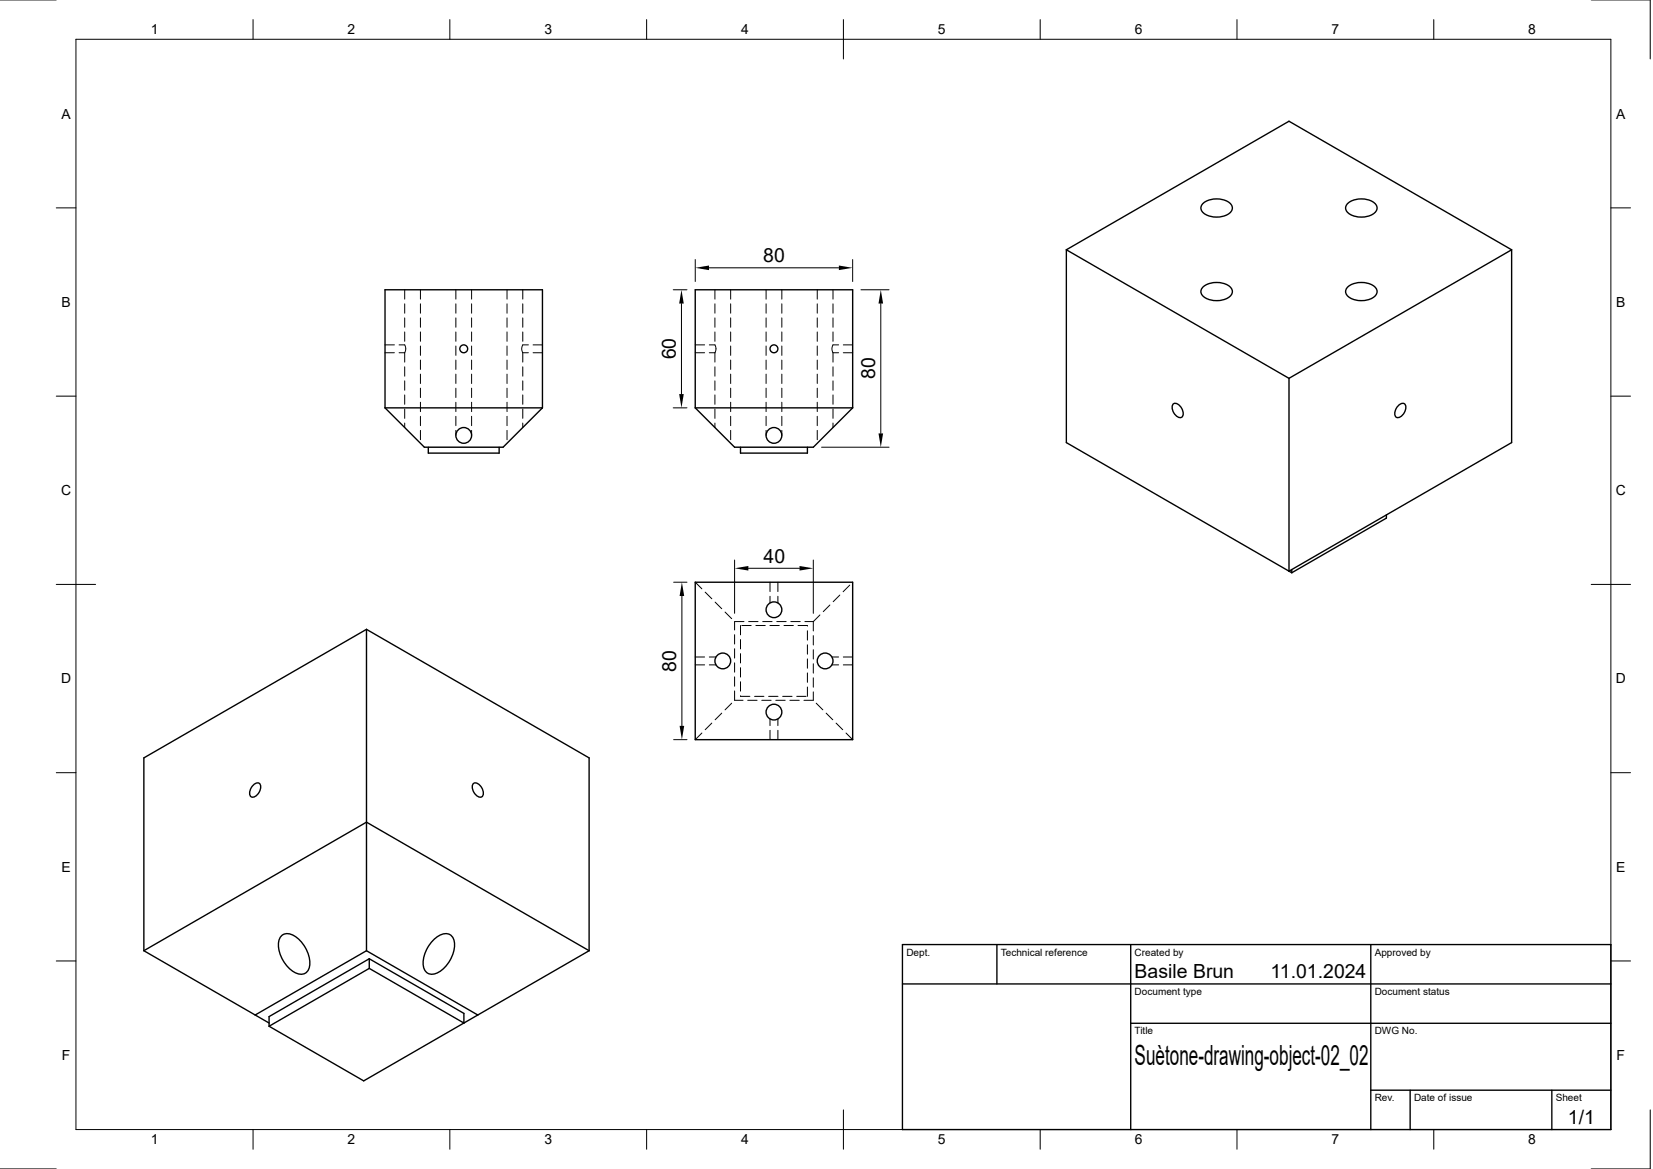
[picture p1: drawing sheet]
<svg xmlns="http://www.w3.org/2000/svg" width="420mm" height="297mm" viewBox="0 0 420 297" stroke-linecap="round" stroke-linejoin="round" font-family="sans-serif">
<!-- layer: BORDER -->
<g fill="none" stroke="#000" stroke-width=".25">
<path d="M19.3 10h390v277h-390zM64.3 5v5M114.3 5v5M164.3 5v5M214.3 5v10M264.3 5v5M314.3 5v5M364.3 5v5M14.3 52.8h5M409.3 52.8h5M14.3 100.6h5M409.3 100.6h5"/>
<path d="M14.3 148.5h10M404.3 148.5h10M14.3 196.3h5M409.3 196.3h5M14.3 244.1h5M409.3 244.1h5M64.3 287v5M114.3 287v5M164.3 287v5M214.3 282v10M264.3 287v5M314.3 287v5"/>
<path d="M364.3 287v5"/>
</g>
<!-- layer: Defpoints -->
<path d="M-.1 0h14.4M404.3 0h15v15M-.1 297h14.4M419.3 282v15h-15" fill="none" stroke="#000" stroke-width=".25"/>
<!-- layer: TITLEBLOCK -->
<path d="M229.3 240h180v47h-180zM253.3 240v10M287.3 240v47M348.3 240v47M229.3 250h180M287.3 260h122M348.3 277h61M358.3 277v10M394.3 277v10" fill="none" stroke="#000" stroke-width=".35"/>
<!-- layer: FD_Dimensions -->
<g fill="none" stroke="#000" stroke-width=".25">
<path d="M171 73.6h3.5M173.1 77.1v23M176.6 65.9v5.6M180.1 68h33M216.6 65.9v5.6M218.7 73.6h7.2M223.8 77.1v33M171 103.6h3.5M208.7 113.6h17.2M171.2 147.9h3.3M173.3 151.4v33M186.6 142.3v13.5"/>
<path d="M190.1 144.4h13M206.6 142.3v13.5M171.2 187.9h3.3"/>
</g>
<path d="M173.1 73.6l.6 3.5h-1.1zM176.6 68l3.5-.5v1.1zM213.1 67.5l3.5 .5-3.5 .6zM223.8 73.6l.6 3.5h-1.2zM172.6 100.1h1.1l-.6 3.5zM223.2 110.1h1.2l-.6 3.5zM173.3 147.9l.5 3.5h-1.1zM186.6 144.4l3.5-.6v1.2zM203.1 143.8l3.5 .6-3.5 .6zM172.7 184.4h1.1l-.5 3.5z" fill="#000"/>
<!-- layer: Visible -->
<g fill="none" stroke="#000" stroke-width=".35">
<path d="M305.8 51.6a5.7 5.7 0 0 1 7 .3 1.68 1.68 0 0 1-.8 2.6 5.7 5.7 0 0 1-6.6-.8 1.51 1.51 0 0 1 .4-2.1zM342.6 51.6a5.7 5.7 0 0 1 7 .3 1.68 1.68 0 0 1-.9 2.6 5.7 5.7 0 0 1-6.5-.8 1.51 1.51 0 0 1 .4-2.1zM270.9 63.5l56.6-32.7 56.6 32.7M270.9 63.5v49l57.3 33M270.9 63.5l56.6 32.6M305.8 72.8a5.7 5.7 0 0 1 7 .4 1.68 1.68 0 0 1-.8 2.5 5.7 5.7 0 0 1-6.6-.7 1.51 1.51 0 0 1 .4-2.2zM342.6 72.8a5.7 5.7 0 0 1 7 .4 1.68 1.68 0 0 1-.9 2.5 5.7 5.7 0 0 1-6.5-.7 1.51 1.51 0 0 1 .4-2.2zM384.1 63.5v49l-56.6 32.6v-49M384.1 63.5l-56.6 32.6M97.8 103.6l10 10h20l10-10M97.8 103.6h40M97.8 103.6v-30h40v30"/>
<path d="M108.8 113.6v1.5h18v-1.5M176.6 103.6l10 10h20l10-10M176.6 103.6v-30h40v30M176.6 103.6h40M188.1 113.6v1.5h17v-1.5M298.2 102.6a2.21 2.21 0 0 1 2.4 2.2 .94 .94 0 0 1-.4 1.2 .94 .94 0 0 1-1.2-.2 2.72 2.72 0 0 1-1-3zM355.2 103.2a1.23 1.23 0 0 1 1.9-.4 2.68 2.68 0 0 1-1.9 3.3 1.12 1.12 0 0 1-.7-1.8zM352.3 130.8v.8l-24.1 13.9M93.1 159.9v81.6M93.1 159.9l56.6 32.7v48.9M93.1 159.9l-56.6 32.7v48.9M176.6 147.9h40v40h-40z"/>
<path d="M328.2 144.7v.8M64.2 199.6a1.23 1.23 0 0 1 1.9-.3 2.68 2.68 0 0 1-1.9 3.2 1.12 1.12 0 0 1-.6-1.8zM120.4 199a2.21 2.21 0 0 1 2.4 2.3 .94 .94 0 0 1-.4 1.2 .94 .94 0 0 1-1.2-.3 2.72 2.72 0 0 1-1.1-2.9zM71.4 237.8a2.71 2.71 0 0 1 3.7 .2 8.4 8.4 0 0 1 3.5 7.8 2.25 2.25 0 0 1-3.5 1.4 8.4 8.4 0 0 1-4.2-8.2zM109.8 239.1a4.1 4.1 0 0 1 4.5-1.6 3.5 3.5 0 0 1 1.1 3.8 7.7 7.7 0 0 1-5.6 6.2 2.28 2.28 0 0 1-2.3-2.4 8.5 8.5 0 0 1 2.3-6zM36.5 241.5l31.9 18.4M93.1 241.5l28.3 16.4M93.1 241.5l-28.3 16.4M93.8 246l24.1 13.9M93.8 243.6l-25.4 14.7v2.4M93.8 246l-25.4 14.7M93.8 243.6v2.4"/>
<path d="M93.8 243.6l24.1 13.9v2.4M117.9 259.9l-25.5 14.7-24-13.9M121.4 257.9l-3.5 2M149.7 241.5l-28.3 16.4M149.7 241.5l-56.6-32.6-56.6 32.6"/>
<circle cx="117.8" cy="88.6" r="1"/>
<circle cx="196.6" cy="88.6" r="1"/>
<circle cx="117.8" cy="110.6" r="2"/>
<circle cx="196.6" cy="110.6" r="2"/>
<circle cx="196.6" cy="154.9" r="2"/>
<circle cx="183.6" cy="167.9" r="2"/>
<circle cx="209.6" cy="167.9" r="2"/>
<circle cx="196.6" cy="180.9" r="2"/>
</g>
<!-- layer: Hidden -->
<g fill="none" stroke="#000" stroke-width=".25" stroke-dasharray="2.4 1.2">
<path d="M102.8 73.6v14M106.8 73.6v39M115.8 73.6v37M119.8 73.6v37M128.8 73.6v39M132.8 73.6v14M181.6 73.6v14M185.6 73.6v39M194.6 73.6v37M198.6 73.6v37M207.6 73.6v39M211.6 73.6v14"/>
<path d="M97.8 87.6h5M97.8 89.6h5M102.8 89.6l.3-1M102.8 89.6v19M103.1 88.6l-.3-1M132.8 87.6a2 2 0 0 0 0 2M132.8 89.6v19M137.8 89.6h-5M137.8 87.6h-5M176.6 87.6h5M176.6 89.6h5M181.6 89.6l.3-1"/>
<path d="M181.6 89.6v19M181.9 88.6l-.3-1M211.6 87.6a2 2 0 0 0 0 2M211.6 89.6v19M216.6 89.6h-5M216.6 87.6h-5M176.6 147.9l10 10M186.6 157.9h20M188.1 158.9v18M195.6 147.9v5.3M197.6 147.9v5.3M205.1 158.9h-17"/>
<path d="M206.6 157.9l10-10M206.6 157.9v20M176.6 166.9h5.3M176.6 168.9h5.3M186.6 177.9v-20M188.1 176.9h17M205.1 176.9v-18M206.6 177.9h-20M216.6 168.9h-5.2M216.6 166.9h-5.2M176.6 187.9l10-10M195.6 187.9v-5.2"/>
<path d="M197.6 187.9v-5.2M216.6 187.9l-10-10"/>
</g>
<text font-size="7.1" x="288.3" y="270.5">Suètone-drawing-object-02_02</text>
<g font-size="4.9">
<text x="193.9" y="66.6">80</text>
<text x="171.7" y="91.3" transform="rotate(-90 171.7 91.3)">60</text>
<text x="222.3" y="96.3" transform="rotate(-90 222.3 96.3)">80</text>
<text x="194" y="142.9">40</text>
<text x="171.8" y="170.6" transform="rotate(-90 171.8 170.6)">80</text>
<text x="288.3" y="248.5">Basile Brun</text>
<text x="322.8" y="248.5">11.01.2024</text>
<text x="398.4" y="285.6">1/1</text>
</g>
<g font-size="3.5">
<text x="38.3" y="8.7">1</text>
<text x="88.3" y="8.7">2</text>
<text x="138.3" y="8.7">3</text>
<text x="188.3" y="8.7">4</text>
<text x="238.3" y="8.7">5</text>
<text x="288.3" y="8.7">6</text>
<text x="338.3" y="8.7">7</text>
<text x="388.3" y="8.7">8</text>
<text x="15.6" y="30.1">A</text>
<text x="410.6" y="30.1">A</text>
<text x="15.6" y="78">B</text>
<text x="410.6" y="78">B</text>
<text x="15.5" y="125.8">C</text>
<text x="410.5" y="125.8">C</text>
<text x="15.5" y="173.6">D</text>
<text x="410.5" y="173.6">D</text>
<text x="15.6" y="221.5">E</text>
<text x="410.6" y="221.5">E</text>
<text x="15.7" y="269.3">F</text>
<text x="410.7" y="269.3">F</text>
<text x="38.3" y="290.7">1</text>
<text x="88.3" y="290.7">2</text>
<text x="138.3" y="290.7">3</text>
<text x="188.3" y="290.7">4</text>
<text x="238.3" y="290.7">5</text>
<text x="288.3" y="290.7">6</text>
<text x="338.3" y="290.7">7</text>
<text x="388.3" y="290.7">8</text>
</g>
<g font-size="2.5">
<text x="230.3" y="242.8">Dept.</text>
<text x="254.3" y="242.8">Technical reference</text>
<text x="288.3" y="242.8">Created by</text>
<text x="349.3" y="242.8">Approved by</text>
<text x="288.3" y="252.8">Document type</text>
<text x="349.3" y="252.8">Document status</text>
<text x="288.3" y="262.8">Title</text>
<text x="349.3" y="262.8">DWG No.</text>
<text x="349.3" y="279.8">Rev.</text>
<text x="359.3" y="279.8">Date of issue</text>
<text x="395.3" y="279.8">Sheet</text>
</g>
</svg>
